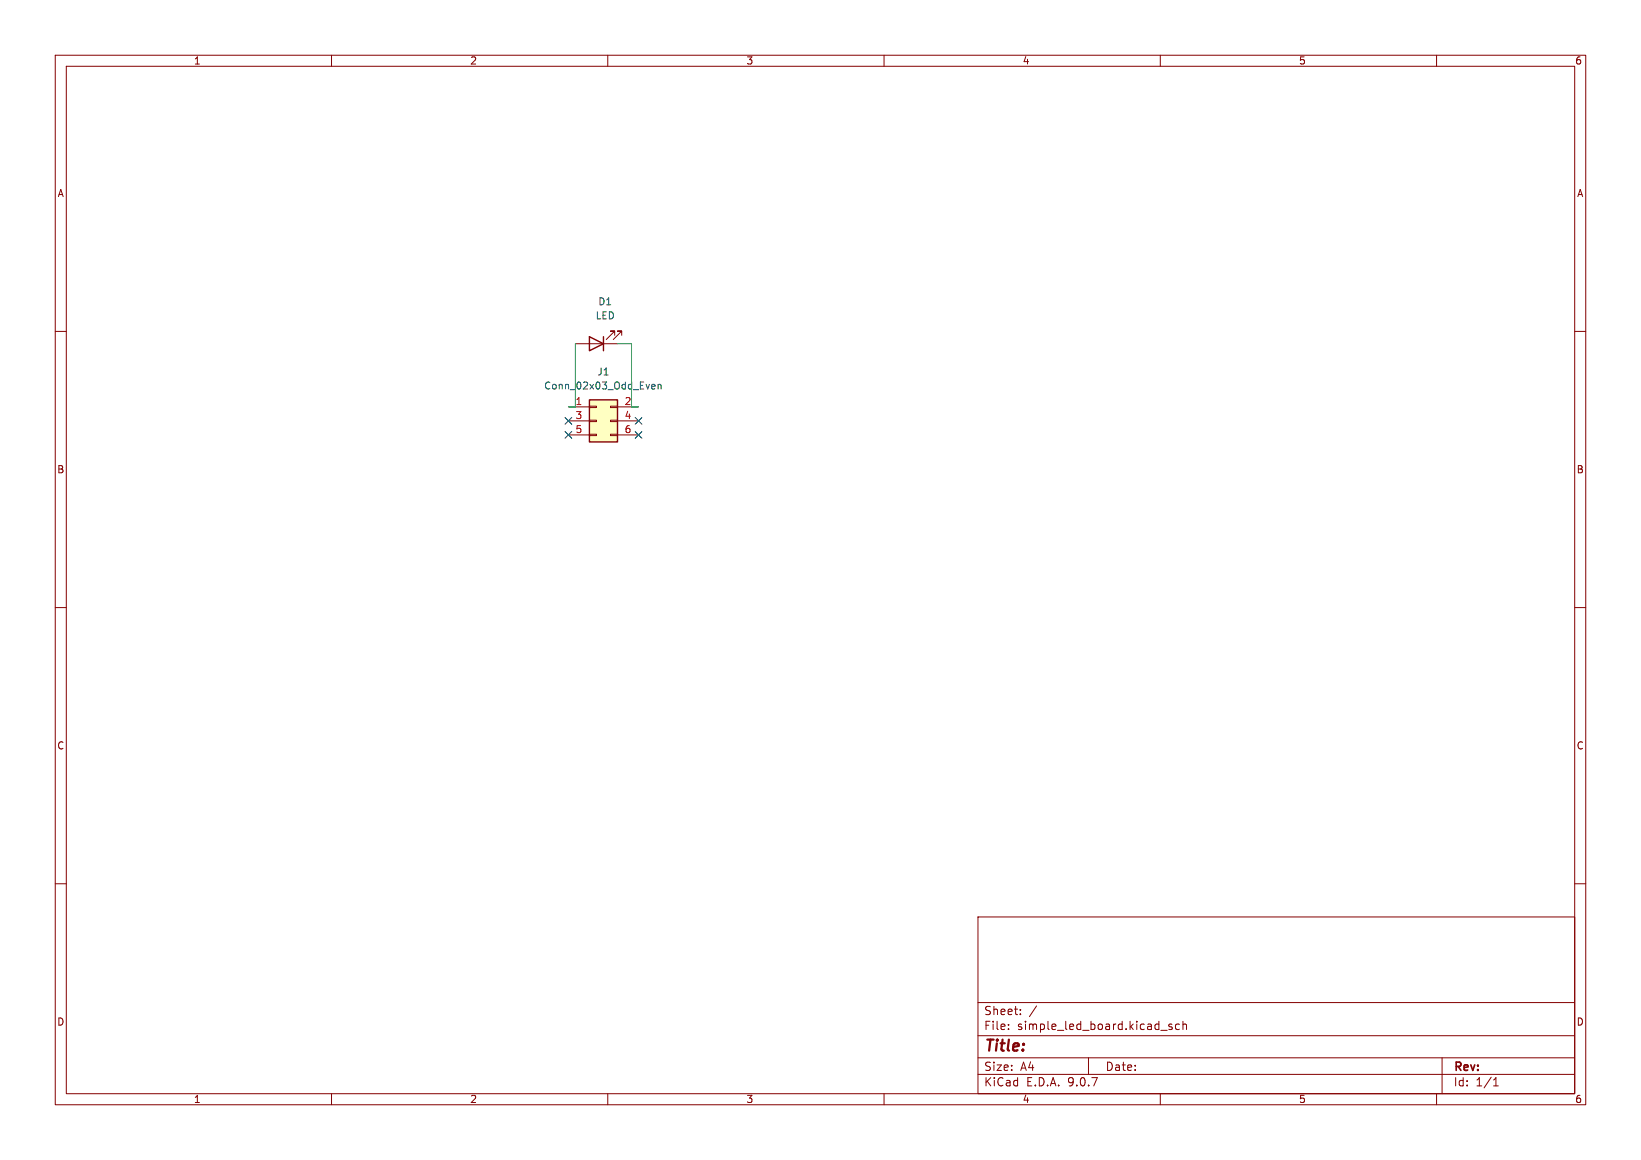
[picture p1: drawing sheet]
(kicad_sch
 (version 20250114)
 (generator "eeschema")
 (generator_version "9.0")
 (paper "A4")
 (lib_symbols
  (symbol "Connector_Generic:Conn_02x03_Odd_Even"
   (pin_names
    (offset 1.016) (hide yes)) (exclude_from_sim no) (in_bom yes) (on_board yes)
   (property "Reference" "J" (at 1.27 5.08 0) (effects (font (size 1.27 1.27))))
   (property "Value" "Conn_02x03_Odd_Even" (at 1.27 -5.08 0) (effects (font (size 1.27 1.27))))
   (property "Footprint" "" (at 0 0 0) (effects (font (size 1.27 1.27)) (hide yes)))
   (property "Datasheet" "~" (at 0 0 0) (effects (font (size 1.27 1.27)) (hide yes)))
   (property "Description" "Generic connector, double row, 02x03, odd/even pin numbering scheme (row 1 odd numbers, row 2 even numbers), script generated (kicad-library-utils/schlib/autogen/connector/)" (at 0 0 0) (effects (font (size 1.27 1.27)) (hide yes)))
   (symbol "Conn_02x03_Odd_Even_1_1"
    (rectangle (start -1.27 3.81) (end 3.81 -3.81) (stroke (width 0.254) (type default)) (fill (type background)))
    (rectangle (start -1.27 2.667) (end 0 2.413) (stroke (width 0.1524) (type default)) (fill (type none)))
    (rectangle (start -1.27 0.127) (end 0 -0.127) (stroke (width 0.1524) (type default)) (fill (type none)))
    (rectangle (start -1.27 -2.413) (end 0 -2.667) (stroke (width 0.1524) (type default)) (fill (type none)))
    (rectangle (start 3.81 2.667) (end 2.54 2.413) (stroke (width 0.1524) (type default)) (fill (type none)))
    (rectangle (start 3.81 0.127) (end 2.54 -0.127) (stroke (width 0.1524) (type default)) (fill (type none)))
    (rectangle (start 3.81 -2.413) (end 2.54 -2.667) (stroke (width 0.1524) (type default)) (fill (type none)))
    (pin passive line (at -5.08 2.54 0) (length 3.81) (name "Pin_1" (effects (font (size 1.27 1.27)))) (number "1" (effects (font (size 1.27 1.27)))))
    (pin passive line (at -5.08 0 0) (length 3.81) (name "Pin_3" (effects (font (size 1.27 1.27)))) (number "3" (effects (font (size 1.27 1.27)))))
    (pin passive line (at -5.08 -2.54 0) (length 3.81) (name "Pin_5" (effects (font (size 1.27 1.27)))) (number "5" (effects (font (size 1.27 1.27)))))
    (pin passive line (at 7.62 2.54 180) (length 3.81) (name "Pin_2" (effects (font (size 1.27 1.27)))) (number "2" (effects (font (size 1.27 1.27)))))
    (pin passive line (at 7.62 0 180) (length 3.81) (name "Pin_4" (effects (font (size 1.27 1.27)))) (number "4" (effects (font (size 1.27 1.27)))))
    (pin passive line (at 7.62 -2.54 180) (length 3.81) (name "Pin_6" (effects (font (size 1.27 1.27)))) (number "6" (effects (font (size 1.27 1.27))))))
   (embedded_fonts no))
  (symbol "Device:LED"
   (pin_numbers (hide yes))
   (pin_names
    (offset 1.016) (hide yes)) (exclude_from_sim no) (in_bom yes) (on_board yes)
   (property "Reference" "D" (at 0 2.54 0) (effects (font (size 1.27 1.27))))
   (property "Value" "LED" (at 0 -2.54 0) (effects (font (size 1.27 1.27))))
   (property "Footprint" "" (at 0 0 0) (effects (font (size 1.27 1.27)) (hide yes)))
   (property "Datasheet" "~" (at 0 0 0) (effects (font (size 1.27 1.27)) (hide yes)))
   (property "Description" "Light emitting diode" (at 0 0 0) (effects (font (size 1.27 1.27)) (hide yes)))
   (property "Sim.Pins" "1=K 2=A" (at 0 0 0) (effects (font (size 1.27 1.27)) (hide yes)))
   (symbol "LED_0_1"
    (polyline (pts (xy -3.048 -0.762) (xy -4.572 -2.286) (xy -3.81 -2.286) (xy -4.572 -2.286) (xy -4.572 -1.524)) (stroke (width 0) (type default)) (fill (type none)))
    (polyline (pts (xy -1.778 -0.762) (xy -3.302 -2.286) (xy -2.54 -2.286) (xy -3.302 -2.286) (xy -3.302 -1.524)) (stroke (width 0) (type default)) (fill (type none)))
    (polyline (pts (xy -1.27 0) (xy 1.27 0)) (stroke (width 0) (type default)) (fill (type none)))
    (polyline (pts (xy -1.27 -1.27) (xy -1.27 1.27)) (stroke (width 0.254) (type default)) (fill (type none)))
    (polyline (pts (xy 1.27 -1.27) (xy 1.27 1.27) (xy -1.27 0) (xy 1.27 -1.27)) (stroke (width 0.254) (type default)) (fill (type none))))
   (symbol "LED_1_1"
    (pin passive line (at -3.81 0 0) (length 2.54) (name "K" (effects (font (size 1.27 1.27)))) (number "1" (effects (font (size 1.27 1.27)))))
    (pin passive line (at 3.81 0 180) (length 2.54) (name "A" (effects (font (size 1.27 1.27)))) (number "2" (effects (font (size 1.27 1.27))))))
   (embedded_fonts no)))
 (no_connect
  (at 102.87 76.2))
 (no_connect
  (at 115.57 78.74))
 (no_connect
  (at 115.57 76.2))
 (no_connect
  (at 102.87 78.74))
 (wire
  (pts (xy 104.14 62.23) (xy 104.14 73.66))
  (stroke (width 0) (type default)))
 (wire
  (pts (xy 111.76 62.23) (xy 114.3 62.23))
  (stroke (width 0) (type default)))
 (wire
  (pts (xy 104.14 73.66) (xy 102.87 73.66))
  (stroke (width 0) (type default)))
 (wire
  (pts (xy 114.3 62.23) (xy 114.3 73.66))
  (stroke (width 0) (type default)))
 (wire
  (pts (xy 114.3 73.66) (xy 115.57 73.66))
  (stroke (width 0) (type default)))
 (symbol
  (lib_id "Connector_Generic:Conn_02x03_Odd_Even")
  (at 107.95 76.2 0)
  (unit 1)
  (exclude_from_sim no)
  (in_bom yes)
  (on_board yes)
  (dnp no)
  (fields_autoplaced yes)
  (property "Reference" "J1" (at 109.22 67.31 0) (effects (font (size 1.27 1.27))))
  (property "Value" "Conn_02x03_Odd_Even" (at 109.22 69.85 0) (effects (font (size 1.27 1.27))))
  (property "Footprint" "Connector_PinSocket_2.54mm:PinSocket_2x03_P2.54mm_Vertical" (at 107.95 76.2 0) (effects (font (size 1.27 1.27)) (hide yes)))
  (property "Datasheet" "~" (at 107.95 76.2 0) (effects (font (size 1.27 1.27)) (hide yes)))
  (property "Description" "Generic connector, double row, 02x03, odd/even pin numbering scheme (row 1 odd numbers, row 2 even numbers), script generated (kicad-library-utils/schlib/autogen/connector/)" (at 107.95 76.2 0) (effects (font (size 1.27 1.27)) (hide yes)))
  (pin "1")
  (pin "2")
  (pin "3")
  (pin "6")
  (pin "5")
  (pin "4"))
 (symbol
  (lib_id "Device:LED")
  (at 107.95 62.23 180)
  (unit 1)
  (exclude_from_sim no)
  (in_bom yes)
  (on_board yes)
  (dnp no)
  (fields_autoplaced yes)
  (property "Reference" "D1" (at 109.5375 54.61 0) (effects (font (size 1.27 1.27))))
  (property "Value" "LED" (at 109.5375 57.15 0) (effects (font (size 1.27 1.27))))
  (property "Footprint" "LED_SMD:LED_0805_2012Metric" (at 107.95 62.23 0) (effects (font (size 1.27 1.27)) (hide yes)))
  (property "Datasheet" "~" (at 107.95 62.23 0) (effects (font (size 1.27 1.27)) (hide yes)))
  (property "Description" "Light emitting diode" (at 107.95 62.23 0) (effects (font (size 1.27 1.27)) (hide yes)))
  (property "Sim.Pins" "1=K 2=A" (at 107.95 62.23 0) (effects (font (size 1.27 1.27)) (hide yes)))
  (pin "1")
  (pin "2"))
 (sheet_instances
  (path ""
   (page "1")))
 (embedded_fonts no))
